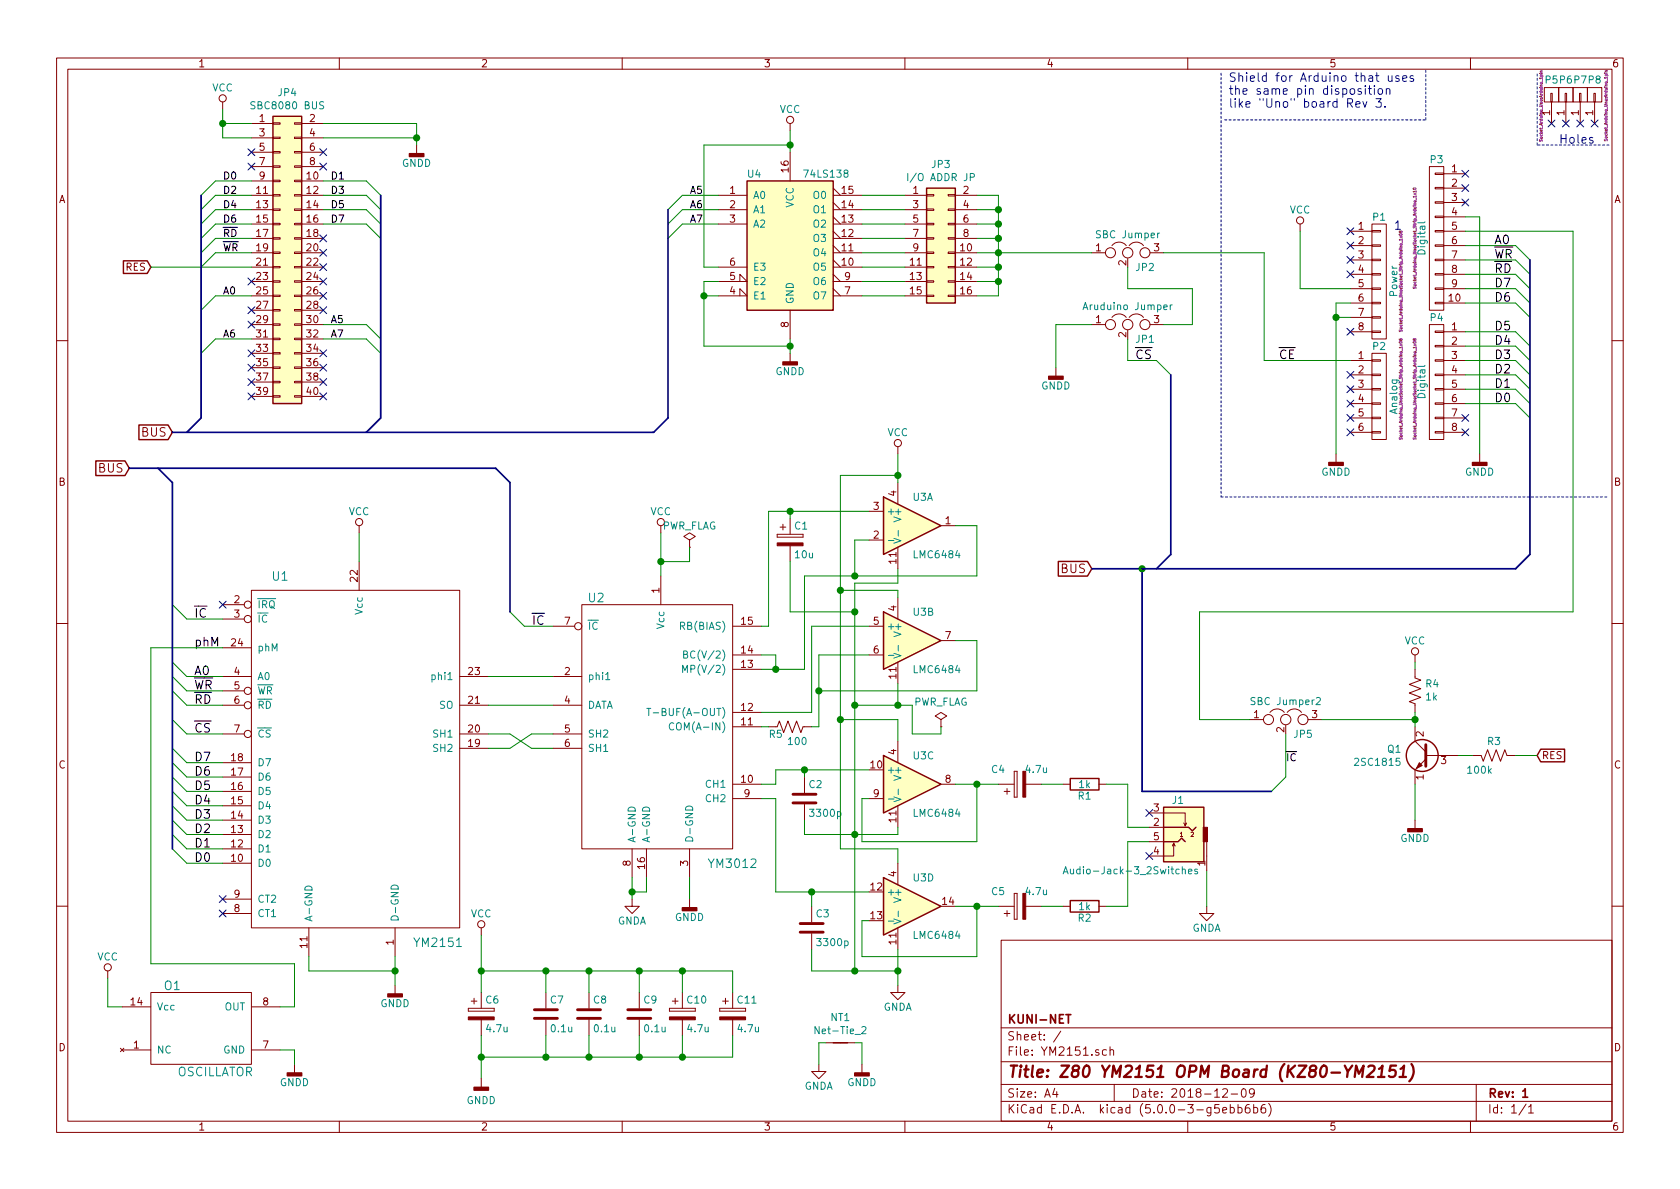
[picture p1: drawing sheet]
EESchema Schematic File Version 4
LIBS:YM2151-cache
EELAYER 26 0
EELAYER END
$Descr A4 11693 8268
encoding utf-8
Sheet 1 1
Title "Z80 YM2151 OPM Board (KZ80-YM2151)"
Date "2018-12-09"
Rev "1"
Comp "KUNI-NET"
Comment1 ""
Comment2 ""
Comment3 ""
Comment4 ""
$EndDescr
NoConn ~ 9400 1600
Text Notes 10850 1000 0    60   ~ 0
Holes
Text Notes 8550 750  0    60   ~ 0
Shield for Arduino that uses\nthe same pin disposition\nlike "Uno" board Rev 3.
$Comp
L YM2151-rescue:CONN_01X08 P1
U 1 1
P 9600 1950
F 0 "P1" H 9600 2400 50  0000 C CNN
F 1 "Power" V 9700 1950 50  0000 C CNN
F 2 "Socket_Arduino_Uno:Socket_Strip_Arduino_1x08" V 9750 1950 20  0000 C CNN
F 3 "" H 9600 1950 50  0000 C CNN
	1    9600 1950
	1    0    0    -1  
$EndComp
$Comp
L YM2151-rescue:CONN_01X06 P2
U 1 1
P 9600 2750
F 0 "P2" H 9600 3100 50  0000 C CNN
F 1 "Analog" V 9700 2750 50  0000 C CNN
F 2 "Socket_Arduino_Uno:Socket_Strip_Arduino_1x06" V 9750 2800 20  0000 C CNN
F 3 "" H 9600 2750 50  0000 C CNN
	1    9600 2750
	1    0    0    -1  
$EndComp
$Comp
L YM2151-rescue:CONN_01X01 P5
U 1 1
P 10800 650
F 0 "P5" V 10900 650 50  0000 C CNN
F 1 "CONN_01X01" V 10900 650 50  0001 C CNN
F 2 "Socket_Arduino_Uno:Arduino_1pin" H 10721 724 20  0000 C CNN
F 3 "" H 10800 650 50  0000 C CNN
	1    10800 650 
	0    -1   -1   0   
$EndComp
$Comp
L YM2151-rescue:CONN_01X01 P6
U 1 1
P 10900 650
F 0 "P6" V 11000 650 50  0000 C CNN
F 1 "CONN_01X01" V 11000 650 50  0001 C CNN
F 2 "Socket_Arduino_Uno:Arduino_1pin" H 10900 650 20  0001 C CNN
F 3 "" H 10900 650 50  0000 C CNN
	1    10900 650 
	0    -1   -1   0   
$EndComp
$Comp
L YM2151-rescue:CONN_01X01 P7
U 1 1
P 11000 650
F 0 "P7" V 11100 650 50  0000 C CNN
F 1 "CONN_01X01" V 11100 650 50  0001 C CNN
F 2 "Socket_Arduino_Uno:Arduino_1pin" V 11000 650 20  0001 C CNN
F 3 "" H 11000 650 50  0000 C CNN
	1    11000 650 
	0    -1   -1   0   
$EndComp
$Comp
L YM2151-rescue:CONN_01X01 P8
U 1 1
P 11100 650
F 0 "P8" V 11200 650 50  0000 C CNN
F 1 "CONN_01X01" V 11200 650 50  0001 C CNN
F 2 "Socket_Arduino_Uno:Arduino_1pin" H 11024 572 20  0000 C CNN
F 3 "" H 11100 650 50  0000 C CNN
	1    11100 650 
	0    -1   -1   0   
$EndComp
NoConn ~ 10800 850 
NoConn ~ 10900 850 
NoConn ~ 11000 850 
NoConn ~ 11100 850 
$Comp
L YM2151-rescue:CONN_01X08 P4
U 1 1
P 10000 2650
F 0 "P4" H 10000 3100 50  0000 C CNN
F 1 "Digital" V 10100 2650 50  0000 C CNN
F 2 "Socket_Arduino_Uno:Socket_Strip_Arduino_1x08" V 10150 2600 20  0000 C CNN
F 3 "" H 10000 2650 50  0000 C CNN
	1    10000 2650
	-1   0    0    -1  
$EndComp
$Comp
L YM2151-rescue:CONN_01X10 P3
U 1 1
P 10000 1650
F 0 "P3" H 10000 2200 50  0000 C CNN
F 1 "Digital" V 10100 1650 50  0000 C CNN
F 2 "Socket_Arduino_Uno:Socket_Strip_Arduino_1x10" V 10150 1650 20  0000 C CNN
F 3 "" H 10000 1650 50  0000 C CNN
	1    10000 1650
	-1   0    0    -1  
$EndComp
Text Notes 9700 1600 0    60   ~ 0
1
$Comp
L YAMAHA:YM2151 U1
U 1 1
P 2500 5300
F 0 "U1" H 1950 6600 60  0000 C CNN
F 1 "YM2151" H 3050 4050 60  0000 C CNN
F 2 "Housings_DIP:DIP-24_W15.24mm_Socket" H 2500 5300 60  0001 C CNN
F 3 "" H 2500 5300 60  0001 C CNN
	1    2500 5300
	1    0    0    -1  
$EndComp
NoConn ~ 1550 4200
$Comp
L YAMAHA:YM3012 U2
U 1 1
P 4600 5150
F 0 "U2" H 4150 6150 60  0000 C CNN
F 1 "YM3012" H 5100 4300 60  0000 C CNN
F 2 "Housings_DIP:DIP-16_W7.62mm_Socket" H 4600 5150 60  0001 C CNN
F 3 "" H 4600 5150 60  0001 C CNN
	1    4600 5150
	1    0    0    -1  
$EndComp
$Comp
L power:GNDD #PWR02
U 1 1
P 2750 6850
F 0 "#PWR02" H 2750 6600 50  0001 C CNN
F 1 "GNDD" H 2750 6725 50  0000 C CNN
F 2 "" H 2750 6850 50  0001 C CNN
F 3 "" H 2750 6850 50  0001 C CNN
	1    2750 6850
	-1   0    0    -1  
$EndComp
$Comp
L power:GNDA #PWR03
U 1 1
P 4400 6250
F 0 "#PWR03" H 4400 6000 50  0001 C CNN
F 1 "GNDA" H 4400 6100 50  0000 C CNN
F 2 "" H 4400 6250 50  0001 C CNN
F 3 "" H 4400 6250 50  0001 C CNN
	1    4400 6250
	1    0    0    -1  
$EndComp
$Comp
L power:GNDD #PWR04
U 1 1
P 4800 6250
F 0 "#PWR04" H 4800 6000 50  0001 C CNN
F 1 "GNDD" H 4800 6125 50  0000 C CNN
F 2 "" H 4800 6250 50  0001 C CNN
F 3 "" H 4800 6250 50  0001 C CNN
	1    4800 6250
	1    0    0    -1  
$EndComp
Text GLabel 900  3250 0    60   Input ~ 0
BUS
Entry Wire Line
	1200 4200 1300 4300
Entry Wire Line
	1200 4600 1300 4700
Entry Wire Line
	1200 4700 1300 4800
Entry Wire Line
	1200 4800 1300 4900
Entry Wire Line
	1200 5000 1300 5100
Entry Wire Line
	1200 5200 1300 5300
Entry Wire Line
	1200 5300 1300 5400
Entry Wire Line
	1200 5400 1300 5500
Entry Wire Line
	1200 5500 1300 5600
Entry Wire Line
	1200 5600 1300 5700
Entry Wire Line
	1200 5700 1300 5800
Entry Wire Line
	1200 5800 1300 5900
Entry Wire Line
	1200 5900 1300 6000
NoConn ~ 1550 6250
NoConn ~ 1550 6350
Text Label 1350 5100 0    60   ~ 0
~CS
Text Label 1350 5300 0    60   ~ 0
D7
Text Label 1350 5400 0    60   ~ 0
D6
Text Label 1350 5500 0    60   ~ 0
D5
Text Label 1350 5600 0    60   ~ 0
D4
Text Label 1350 5700 0    60   ~ 0
D3
Text Label 1350 5800 0    60   ~ 0
D2
Text Label 1350 5900 0    60   ~ 0
D1
Text Label 1350 6000 0    60   ~ 0
D0
Text Label 1350 4900 0    60   ~ 0
~RD
Text Label 1350 4800 0    60   ~ 0
~WR
Text Label 1350 4700 0    60   ~ 0
A0
Text Label 1350 4500 0    60   ~ 0
phM
Text Label 1350 4300 0    60   ~ 0
~IC
Entry Bus Bus
	1100 3250 1200 3350
$Comp
L power:VCC #PWR05
U 1 1
P 2500 3700
F 0 "#PWR05" H 2500 3550 50  0001 C CNN
F 1 "VCC" H 2500 3850 50  0000 C CNN
F 2 "" H 2500 3700 50  0001 C CNN
F 3 "" H 2500 3700 50  0001 C CNN
	1    2500 3700
	1    0    0    -1  
$EndComp
$Comp
L power:VCC #PWR06
U 1 1
P 4600 3700
F 0 "#PWR06" H 4600 3550 50  0001 C CNN
F 1 "VCC" H 4600 3850 50  0000 C CNN
F 2 "" H 4600 3700 50  0001 C CNN
F 3 "" H 4600 3700 50  0001 C CNN
	1    4600 3700
	1    0    0    -1  
$EndComp
Entry Wire Line
	3550 4250 3650 4350
Entry Bus Bus
	3450 3250 3550 3350
Text Label 3700 4350 0    60   ~ 0
~IC
$Comp
L YM2151-rescue:LMC6484 U3
U 2 1
P 6350 4450
F 0 "U3" H 6350 4650 50  0000 L CNN
F 1 "LMC6484" H 6350 4250 50  0000 L CNN
F 2 "Housings_DIP:DIP-14_W7.62mm_Socket" H 6300 4550 50  0001 C CNN
F 3 "" H 6400 4650 50  0001 C CNN
	2    6350 4450
	1    0    0    -1  
$EndComp
$Comp
L YM2151-rescue:LMC6484 U3
U 4 1
P 6350 6300
F 0 "U3" H 6350 6500 50  0000 L CNN
F 1 "LMC6484" H 6350 6100 50  0000 L CNN
F 2 "Housings_DIP:DIP-14_W7.62mm_Socket" H 6300 6400 50  0001 C CNN
F 3 "" H 6400 6500 50  0001 C CNN
	4    6350 6300
	1    0    0    -1  
$EndComp
$Comp
L YM2151-rescue:LMC6484 U3
U 3 1
P 6350 5450
F 0 "U3" H 6350 5650 50  0000 L CNN
F 1 "LMC6484" H 6350 5250 50  0000 L CNN
F 2 "Housings_DIP:DIP-14_W7.62mm_Socket" H 6300 5550 50  0001 C CNN
F 3 "" H 6400 5650 50  0001 C CNN
	3    6350 5450
	1    0    0    -1  
$EndComp
$Comp
L YM2151-rescue:LMC6484 U3
U 1 1
P 6350 3650
F 0 "U3" H 6350 3850 50  0000 L CNN
F 1 "LMC6484" H 6350 3450 50  0000 L CNN
F 2 "Housings_DIP:DIP-14_W7.62mm_Socket" H 6300 3750 50  0001 C CNN
F 3 "" H 6400 3850 50  0001 C CNN
	1    6350 3650
	1    0    0    -1  
$EndComp
$Comp
L power:GNDA #PWR07
U 1 1
P 6250 6850
F 0 "#PWR07" H 6250 6600 50  0001 C CNN
F 1 "GNDA" H 6250 6700 50  0000 C CNN
F 2 "" H 6250 6850 50  0001 C CNN
F 3 "" H 6250 6850 50  0001 C CNN
	1    6250 6850
	1    0    0    -1  
$EndComp
$Comp
L power:VCC #PWR08
U 1 1
P 6250 3150
F 0 "#PWR08" H 6250 3000 50  0001 C CNN
F 1 "VCC" H 6250 3300 50  0000 C CNN
F 2 "" H 6250 3150 50  0001 C CNN
F 3 "" H 6250 3150 50  0001 C CNN
	1    6250 3150
	1    0    0    -1  
$EndComp
$Comp
L Device:CP C1
U 1 1
P 5500 3750
F 0 "C1" H 5525 3850 50  0000 L CNN
F 1 "10u" H 5525 3650 50  0000 L CNN
F 2 "Capacitor_THT:CP_Radial_D5.0mm_P2.50mm" H 5538 3600 50  0001 C CNN
F 3 "" H 5500 3750 50  0001 C CNN
	1    5500 3750
	1    0    0    -1  
$EndComp
$Comp
L Device:C C2
U 1 1
P 5600 5550
F 0 "C2" H 5625 5650 50  0000 L CNN
F 1 "3300p" H 5625 5450 50  0000 L CNN
F 2 "Capacitor_THT:C_Disc_D4.3mm_W1.9mm_P5.00mm" H 5638 5400 50  0001 C CNN
F 3 "" H 5600 5550 50  0001 C CNN
	1    5600 5550
	1    0    0    -1  
$EndComp
$Comp
L Device:C C3
U 1 1
P 5650 6450
F 0 "C3" H 5675 6550 50  0000 L CNN
F 1 "3300p" H 5675 6350 50  0000 L CNN
F 2 "Capacitor_THT:C_Disc_D4.3mm_W1.9mm_P5.00mm" H 5688 6300 50  0001 C CNN
F 3 "" H 5650 6450 50  0001 C CNN
	1    5650 6450
	1    0    0    -1  
$EndComp
$Comp
L Device:CP C4
U 1 1
P 7100 5450
F 0 "C4" V 7200 5550 50  0000 L CNN
F 1 "4.7u" V 7200 5250 50  0000 L CNN
F 2 "Capacitor_THT:CP_Radial_D5.0mm_P2.50mm" H 7138 5300 50  0001 C CNN
F 3 "" H 7100 5450 50  0001 C CNN
	1    7100 5450
	0    -1   -1   0   
$EndComp
$Comp
L Device:CP C5
U 1 1
P 7100 6300
F 0 "C5" V 7200 6400 50  0000 L CNN
F 1 "4.7u" V 7200 6100 50  0000 L CNN
F 2 "Capacitor_THT:CP_Radial_D5.0mm_P2.50mm" H 7138 6150 50  0001 C CNN
F 3 "" H 7100 6300 50  0001 C CNN
	1    7100 6300
	0    -1   -1   0   
$EndComp
$Comp
L Device:R R1
U 1 1
P 7550 5450
F 0 "R1" V 7630 5450 50  0000 C CNN
F 1 "1k" V 7550 5450 50  0000 C CNN
F 2 "Resistors_THT:R_Axial_DIN0204_L3.6mm_D1.6mm_P7.62mm_Horizontal" V 7480 5450 50  0001 C CNN
F 3 "" H 7550 5450 50  0001 C CNN
	1    7550 5450
	0    1    1    0   
$EndComp
$Comp
L Device:R R2
U 1 1
P 7550 6300
F 0 "R2" V 7630 6300 50  0000 C CNN
F 1 "1k" V 7550 6300 50  0000 C CNN
F 2 "Resistors_THT:R_Axial_DIN0204_L3.6mm_D1.6mm_P7.62mm_Horizontal" V 7480 6300 50  0001 C CNN
F 3 "" H 7550 6300 50  0001 C CNN
	1    7550 6300
	0    1    1    0   
$EndComp
Text GLabel 7600 3950 0    60   Input ~ 0
BUS
$Comp
L power:GNDA #PWR09
U 1 1
P 8400 6300
F 0 "#PWR09" H 8400 6050 50  0001 C CNN
F 1 "GNDA" H 8400 6150 50  0000 C CNN
F 2 "" H 8400 6300 50  0001 C CNN
F 3 "" H 8400 6300 50  0001 C CNN
	1    8400 6300
	1    0    0    -1  
$EndComp
NoConn ~ 10200 2900
NoConn ~ 10200 3000
Entry Wire Line
	8050 2500 8150 2600
NoConn ~ 9400 2600
NoConn ~ 9400 2700
NoConn ~ 9400 2800
NoConn ~ 9400 2900
NoConn ~ 9400 3000
Entry Wire Line
	10550 2800 10650 2900
Entry Wire Line
	10550 2700 10650 2800
Entry Wire Line
	10550 2600 10650 2700
Entry Wire Line
	10550 2500 10650 2600
Entry Wire Line
	10550 2400 10650 2500
Entry Wire Line
	10550 2300 10650 2400
Entry Wire Line
	10550 2100 10650 2200
Entry Wire Line
	10550 2000 10650 2100
Entry Wire Line
	10550 1900 10650 2000
Entry Wire Line
	10550 1800 10650 1900
Entry Wire Line
	10550 1700 10650 1800
Entry Bus Bus
	8050 3950 8150 3850
Entry Bus Bus
	10550 3950 10650 3850
NoConn ~ 9400 1900
NoConn ~ 9400 1700
NoConn ~ 9400 1800
NoConn ~ 9400 2300
$Comp
L power:VCC #PWR010
U 1 1
P 9050 1600
F 0 "#PWR010" H 9050 1450 50  0001 C CNN
F 1 "VCC" H 9050 1750 50  0000 C CNN
F 2 "" H 9050 1600 50  0001 C CNN
F 3 "" H 9050 1600 50  0001 C CNN
	1    9050 1600
	1    0    0    -1  
$EndComp
Text Label 10400 2800 0    60   ~ 0
D0
Text Label 10400 2700 0    60   ~ 0
D1
Text Label 10400 2600 0    60   ~ 0
D2
Text Label 10400 2500 0    60   ~ 0
D3
Text Label 10400 2400 0    60   ~ 0
D4
Text Label 10400 2300 0    60   ~ 0
D5
Text Label 10400 2100 0    60   ~ 0
D6
Text Label 10400 2000 0    60   ~ 0
D7
Text Label 10400 1900 0    60   ~ 0
~RD
Text Label 10400 1800 0    60   ~ 0
~WR
Text Label 10400 1700 0    60   ~ 0
A0
NoConn ~ 10200 1200
NoConn ~ 10200 1300
NoConn ~ 10200 1400
$Comp
L power:VCC #PWR012
U 1 1
P 3350 6500
F 0 "#PWR012" H 3350 6350 50  0001 C CNN
F 1 "VCC" H 3350 6650 50  0000 C CNN
F 2 "" H 3350 6500 50  0001 C CNN
F 3 "" H 3350 6500 50  0001 C CNN
	1    3350 6500
	1    0    0    -1  
$EndComp
$Comp
L Device:CP C6
U 1 1
P 3350 7050
F 0 "C6" H 3375 7150 50  0000 L CNN
F 1 "4.7u" H 3375 6950 50  0000 L CNN
F 2 "Capacitor_THT:CP_Radial_D5.0mm_P2.50mm" H 3388 6900 50  0001 C CNN
F 3 "" H 3350 7050 50  0001 C CNN
	1    3350 7050
	1    0    0    -1  
$EndComp
$Comp
L Device:C C7
U 1 1
P 3800 7050
F 0 "C7" H 3825 7150 50  0000 L CNN
F 1 "0.1u" H 3825 6950 50  0000 L CNN
F 2 "Capacitor_THT:C_Disc_D3.0mm_W1.6mm_P2.50mm" H 3838 6900 50  0001 C CNN
F 3 "" H 3800 7050 50  0001 C CNN
	1    3800 7050
	1    0    0    -1  
$EndComp
$Comp
L Device:C C8
U 1 1
P 4100 7050
F 0 "C8" H 4125 7150 50  0000 L CNN
F 1 "0.1u" H 4125 6950 50  0000 L CNN
F 2 "Capacitor_THT:C_Disc_D3.0mm_W1.6mm_P2.50mm" H 4138 6900 50  0001 C CNN
F 3 "" H 4100 7050 50  0001 C CNN
	1    4100 7050
	1    0    0    -1  
$EndComp
$Comp
L Device:CP C10
U 1 1
P 4750 7050
F 0 "C10" H 4775 7150 50  0000 L CNN
F 1 "4.7u" H 4775 6950 50  0000 L CNN
F 2 "Capacitor_THT:CP_Radial_D5.0mm_P2.50mm" H 4788 6900 50  0001 C CNN
F 3 "" H 4750 7050 50  0001 C CNN
	1    4750 7050
	1    0    0    -1  
$EndComp
Wire Notes Line
	8525 825  9925 825 
Wire Notes Line
	9925 825  9925 475 
Wire Wire Line
	9400 2000 9050 2000
Wire Wire Line
	9400 2100 9300 2100
Wire Wire Line
	9400 2200 9300 2200
Wire Wire Line
	9050 2000 9050 1600
Wire Wire Line
	10200 2100 10550 2100
Wire Wire Line
	10200 2000 10550 2000
Wire Wire Line
	10200 1900 10550 1900
Wire Wire Line
	10200 1800 10550 1800
Wire Wire Line
	10200 1700 10550 1700
Wire Wire Line
	10200 2800 10550 2800
Wire Wire Line
	10200 2700 10550 2700
Wire Wire Line
	10200 2600 10550 2600
Wire Wire Line
	10200 2500 10550 2500
Wire Wire Line
	10200 2400 10550 2400
Wire Wire Line
	10200 2300 10550 2300
Wire Wire Line
	10200 1500 10300 1500
Wire Wire Line
	10300 1500 10300 3150
Wire Wire Line
	9300 2100 9300 2200
Wire Notes Line
	8500 500  8500 3450
Wire Notes Line
	8500 3450 11200 3450
Wire Notes Line
	11200 1000 10700 1000
Wire Notes Line
	10700 1000 10700 500 
Wire Wire Line
	3400 4700 3850 4700
Wire Wire Line
	3850 4900 3400 4900
Wire Wire Line
	3400 5200 3550 5200
Wire Wire Line
	3700 5200 3850 5200
Wire Wire Line
	3550 5100 3400 5100
Wire Wire Line
	3700 5100 3850 5100
Wire Wire Line
	3550 5100 3700 5200
Wire Wire Line
	3550 5200 3700 5100
Wire Wire Line
	2750 6650 2750 6750
Wire Wire Line
	4400 6100 4400 6200
Wire Wire Line
	4400 6200 4500 6200
Wire Wire Line
	4500 6200 4500 6100
Connection ~ 4400 6200
Wire Wire Line
	4800 6100 4800 6250
Wire Wire Line
	1300 4300 1550 4300
Wire Wire Line
	1050 4500 1550 4500
Wire Wire Line
	1300 4700 1550 4700
Wire Wire Line
	1300 4800 1550 4800
Wire Wire Line
	1300 4900 1550 4900
Wire Wire Line
	1300 5100 1550 5100
Wire Wire Line
	1300 5300 1550 5300
Wire Wire Line
	1300 5400 1550 5400
Wire Wire Line
	1300 5500 1550 5500
Wire Wire Line
	1300 5600 1550 5600
Wire Wire Line
	1300 5700 1550 5700
Wire Wire Line
	1300 5800 1550 5800
Wire Wire Line
	1300 5900 1550 5900
Wire Wire Line
	1300 6000 1550 6000
Wire Wire Line
	2500 3700 2500 3900
Wire Wire Line
	4600 3700 4600 3900
Wire Wire Line
	3650 4350 3850 4350
Wire Bus Line
	3550 3350 3550 4250
Wire Wire Line
	6250 6600 6250 6750
Wire Wire Line
	5650 6750 5950 6750
Wire Wire Line
	5950 4050 5950 4250
Wire Wire Line
	5950 4050 6250 4050
Wire Wire Line
	6250 4050 6250 3950
Connection ~ 6250 6750
Wire Wire Line
	6250 3150 6250 3300
Wire Wire Line
	6250 4150 6250 4100
Wire Wire Line
	6250 4100 5850 4100
Wire Wire Line
	5850 3300 5850 4100
Wire Wire Line
	5850 3300 6250 3300
Connection ~ 6250 3300
Wire Wire Line
	5850 5900 6250 5900
Wire Wire Line
	6250 5900 6250 6000
Connection ~ 5850 4100
Wire Wire Line
	6250 5000 6250 5150
Wire Wire Line
	6250 5000 5850 5000
Connection ~ 5850 5000
Wire Wire Line
	6650 3650 6800 3650
Wire Wire Line
	6800 3650 6800 4000
Wire Wire Line
	6800 4000 5950 4000
Wire Wire Line
	5600 4000 5600 4650
Wire Wire Line
	5600 4650 5400 4650
Wire Wire Line
	5300 4550 5400 4550
Wire Wire Line
	5400 4550 5400 4650
Connection ~ 5400 4650
Wire Wire Line
	5350 3550 5500 3550
Wire Wire Line
	5350 3550 5350 4350
Wire Wire Line
	5350 4350 5300 4350
Wire Wire Line
	5500 3550 5500 3600
Connection ~ 5500 3550
Wire Wire Line
	5500 3900 5500 4250
Wire Wire Line
	5500 4250 5950 4250
Connection ~ 5950 4250
Wire Wire Line
	5300 4950 5650 4950
Wire Wire Line
	5650 4950 5650 4350
Wire Wire Line
	5650 4350 6050 4350
Wire Wire Line
	5700 4550 5700 4800
Wire Wire Line
	5700 4550 6050 4550
Wire Wire Line
	6650 4450 6800 4450
Wire Wire Line
	6800 4450 6800 4800
Connection ~ 5700 4800
Wire Wire Line
	5300 5450 5400 5450
Wire Wire Line
	5400 5450 5400 5350
Wire Wire Line
	5400 5350 5600 5350
Wire Wire Line
	5600 5350 5600 5400
Connection ~ 5600 5350
Wire Wire Line
	5300 5550 5400 5550
Wire Wire Line
	5400 5550 5400 6200
Wire Wire Line
	5400 6200 5650 6200
Wire Wire Line
	5600 5700 5600 5800
Wire Wire Line
	5600 5800 5950 5800
Connection ~ 5950 5800
Wire Wire Line
	6250 5800 6250 5750
Wire Wire Line
	6650 5450 6800 5450
Wire Wire Line
	6800 5450 6800 5850
Wire Wire Line
	6800 5850 6000 5850
Wire Wire Line
	6000 5850 6000 5550
Wire Wire Line
	6000 5550 6050 5550
Wire Wire Line
	6650 6300 6800 6300
Wire Wire Line
	6800 6300 6800 6650
Wire Wire Line
	6800 6650 6000 6650
Wire Wire Line
	6000 6650 6000 6400
Wire Wire Line
	6000 6400 6050 6400
Wire Wire Line
	5650 6200 5650 6300
Connection ~ 5650 6200
Wire Wire Line
	5650 6600 5650 6750
Connection ~ 5950 6750
Connection ~ 6800 5450
Connection ~ 6800 6300
Wire Wire Line
	7250 5450 7400 5450
Wire Wire Line
	7250 6300 7400 6300
Wire Wire Line
	7700 5450 7850 5450
Wire Wire Line
	7850 5450 7850 5750
Wire Wire Line
	7850 5750 8000 5750
Wire Wire Line
	7700 6300 7850 6300
Wire Wire Line
	7850 6300 7850 5850
Wire Wire Line
	7850 5850 8000 5850
Wire Wire Line
	8400 6050 8400 6300
Wire Bus Line
	8150 2600 8150 3850
Wire Wire Line
	3350 6500 3350 6750
Wire Wire Line
	3350 7200 3350 7350
Wire Wire Line
	4750 6750 4750 6900
Wire Wire Line
	4100 6900 4100 6750
Connection ~ 4100 6750
Wire Wire Line
	3800 6900 3800 6750
Connection ~ 3800 6750
Wire Wire Line
	3800 7200 3800 7350
Connection ~ 3800 7350
Wire Wire Line
	4750 7350 4750 7200
Wire Wire Line
	4100 7200 4100 7350
Connection ~ 4100 7350
Wire Wire Line
	5950 4000 5950 3750
Wire Wire Line
	5950 3750 6050 3750
Connection ~ 5950 4000
$Comp
L power:GNDD #PWR013
U 1 1
P 9300 3150
F 0 "#PWR013" H 9300 2900 50  0001 C CNN
F 1 "GNDD" H 9300 3025 50  0000 C CNN
F 2 "" H 9300 3150 50  0001 C CNN
F 3 "" H 9300 3150 50  0001 C CNN
	1    9300 3150
	1    0    0    -1  
$EndComp
$Comp
L power:GNDD #PWR014
U 1 1
P 10300 3150
F 0 "#PWR014" H 10300 2900 50  0001 C CNN
F 1 "GNDD" H 10300 3025 50  0000 C CNN
F 2 "" H 10300 3150 50  0001 C CNN
F 3 "" H 10300 3150 50  0001 C CNN
	1    10300 3150
	1    0    0    -1  
$EndComp
NoConn ~ 8000 5650
NoConn ~ 8000 5950
$Comp
L Device:Jumper_NC_Dual JP1
U 1 1
P 7850 2250
F 0 "JP1" H 7900 2150 50  0000 L CNN
F 1 "Aruduino Jumper" H 7850 2350 50  0000 C BNN
F 2 "Connector_PinHeader_2.54mm:PinHeader_1x03_P2.54mm_Vertical" H 7850 2250 50  0001 C CNN
F 3 "" H 7850 2250 50  0001 C CNN
	1    7850 2250
	1    0    0    -1  
$EndComp
Wire Wire Line
	7850 2350 7850 2500
Wire Wire Line
	7850 2500 8050 2500
Wire Wire Line
	8800 2500 9400 2500
Text Label 8900 2500 0    60   ~ 0
~CE
Text Label 7900 2500 0    60   ~ 0
~CS
$Comp
L power:GNDD #PWR015
U 1 1
P 7350 2550
F 0 "#PWR015" H 7350 2300 50  0001 C CNN
F 1 "GNDD" H 7350 2425 50  0000 C CNN
F 2 "" H 7350 2550 50  0001 C CNN
F 3 "" H 7350 2550 50  0001 C CNN
	1    7350 2550
	1    0    0    -1  
$EndComp
Wire Wire Line
	7350 2550 7350 2250
Wire Wire Line
	7350 2250 7600 2250
Wire Wire Line
	1050 4500 1050 6700
Wire Wire Line
	1050 6700 2050 6700
Wire Wire Line
	2050 6700 2050 7000
Wire Wire Line
	2050 7000 1950 7000
$Comp
L power:GNDD #PWR016
U 1 1
P 2050 7400
F 0 "#PWR016" H 2050 7150 50  0001 C CNN
F 1 "GNDD" H 2050 7275 50  0000 C CNN
F 2 "" H 2050 7400 50  0001 C CNN
F 3 "" H 2050 7400 50  0001 C CNN
	1    2050 7400
	1    0    0    -1  
$EndComp
Wire Wire Line
	1950 7300 2050 7300
Wire Wire Line
	2050 7300 2050 7400
$Comp
L power:VCC #PWR017
U 1 1
P 750 6800
F 0 "#PWR017" H 750 6650 50  0001 C CNN
F 1 "VCC" H 750 6950 50  0000 C CNN
F 2 "" H 750 6800 50  0001 C CNN
F 3 "" H 750 6800 50  0001 C CNN
	1    750  6800
	1    0    0    -1  
$EndComp
Wire Wire Line
	750  6800 750  7000
Wire Wire Line
	750  7000 850  7000
Wire Wire Line
	3350 6750 3800 6750
Connection ~ 3350 6750
Wire Wire Line
	3350 7350 3800 7350
Connection ~ 3350 7350
$Comp
L power:PWR_FLAG #FLG018
U 1 1
P 4800 3800
F 0 "#FLG018" H 4800 3875 50  0001 C CNN
F 1 "PWR_FLAG" H 4800 3950 50  0000 C CNN
F 2 "" H 4800 3800 50  0001 C CNN
F 3 "" H 4800 3800 50  0001 C CNN
	1    4800 3800
	1    0    0    -1  
$EndComp
Wire Wire Line
	4800 3800 4800 3900
Wire Wire Line
	4800 3900 4600 3900
Connection ~ 4600 3900
$Comp
L YM2151-rescue:Audio-Jack-3_2Switches J1
U 1 1
P 8200 5850
F 0 "J1" H 8200 6140 50  0000 C CNN
F 1 "Audio-Jack-3_2Switches" H 8050 5650 50  0000 L CNN
F 2 "AJ-1780:AJ-1780" H 8450 5950 50  0001 C CNN
F 3 "" H 8450 5950 50  0001 C CNN
	1    8200 5850
	-1   0    0    -1  
$EndComp
$Comp
L oscillator:OSCILLATOR O1
U 1 1
P 1400 7150
F 0 "O1" H 1200 7450 60  0000 C CNN
F 1 "OSCILLATOR" H 1500 6850 60  0000 C CNN
F 2 "Oscillator:Oscillator_DIP-14" H 1400 7150 60  0001 C CNN
F 3 "" H 1400 7150 60  0001 C CNN
	1    1400 7150
	1    0    0    -1  
$EndComp
$Comp
L power:GNDA #PWR018
U 1 1
P 5700 7400
F 0 "#PWR018" H 5700 7150 50  0001 C CNN
F 1 "GNDA" H 5700 7250 50  0000 C CNN
F 2 "" H 5700 7400 50  0001 C CNN
F 3 "" H 5700 7400 50  0001 C CNN
	1    5700 7400
	1    0    0    -1  
$EndComp
$Comp
L power:GNDD #PWR019
U 1 1
P 6000 7400
F 0 "#PWR019" H 6000 7150 50  0001 C CNN
F 1 "GNDD" H 6000 7275 50  0000 C CNN
F 2 "" H 6000 7400 50  0001 C CNN
F 3 "" H 6000 7400 50  0001 C CNN
	1    6000 7400
	-1   0    0    -1  
$EndComp
Wire Wire Line
	9300 2200 9300 3150
Wire Wire Line
	4400 6200 4400 6250
Wire Wire Line
	6250 6750 6250 6850
Wire Wire Line
	6250 3300 6250 3350
Wire Wire Line
	5850 4100 5850 5000
Wire Wire Line
	5850 5000 5850 5900
Wire Wire Line
	5400 4650 5300 4650
Wire Wire Line
	5500 3550 6050 3550
Wire Wire Line
	5700 4800 5700 5050
Wire Wire Line
	5600 5350 6050 5350
Wire Wire Line
	5950 5800 6250 5800
Wire Wire Line
	5950 5800 5950 6750
Wire Wire Line
	5650 6200 6050 6200
Wire Wire Line
	5950 6750 6250 6750
Wire Wire Line
	6800 5450 6950 5450
Wire Wire Line
	6800 6300 6950 6300
Wire Wire Line
	3800 6750 4100 6750
Wire Wire Line
	3800 7350 4100 7350
Wire Wire Line
	5950 4000 5600 4000
Wire Wire Line
	3350 6750 3350 6900
Wire Wire Line
	3350 7350 3350 7500
Wire Wire Line
	4600 3900 4600 4000
$Comp
L Device:Net-Tie_2 NT1
U 1 1
P 5850 7250
F 0 "NT1" H 5850 7428 50  0000 C CNN
F 1 "Net-Tie_2" H 5850 7337 50  0000 C CNN
F 2 "NetTie:NetTie-2_SMD_Pad2.0mm" H 5850 7250 50  0001 C CNN
F 3 "~" H 5850 7250 50  0001 C CNN
	1    5850 7250
	1    0    0    -1  
$EndComp
Wire Wire Line
	5700 7400 5700 7250
Wire Wire Line
	5700 7250 5750 7250
Wire Wire Line
	5950 7250 6000 7250
Wire Wire Line
	6000 7250 6000 7400
Wire Wire Line
	5700 4800 6800 4800
Wire Wire Line
	5950 4250 5950 4900
Wire Wire Line
	6250 4750 6250 4900
Wire Wire Line
	6250 4900 5950 4900
Connection ~ 5950 4900
Wire Wire Line
	5950 4900 5950 5800
$Comp
L power:PWR_FLAG #FLG0101
U 1 1
P 6550 5050
F 0 "#FLG0101" H 6550 5125 50  0001 C CNN
F 1 "PWR_FLAG" H 6550 5224 50  0000 C CNN
F 2 "" H 6550 5050 50  0001 C CNN
F 3 "~" H 6550 5050 50  0001 C CNN
	1    6550 5050
	1    0    0    -1  
$EndComp
Wire Wire Line
	6250 4900 6350 4900
Wire Wire Line
	6350 4900 6350 5100
Wire Wire Line
	6350 5100 6550 5100
Wire Wire Line
	6550 5100 6550 5050
Connection ~ 6250 4900
Wire Wire Line
	4100 6750 4450 6750
Wire Wire Line
	4100 7350 4450 7350
$Comp
L power:GNDD #PWR0101
U 1 1
P 3350 7500
F 0 "#PWR0101" H 3350 7250 50  0001 C CNN
F 1 "GNDD" H 3350 7350 50  0000 C CNN
F 2 "" H 3350 7500 50  0001 C CNN
F 3 "" H 3350 7500 50  0001 C CNN
	1    3350 7500
	-1   0    0    -1  
$EndComp
Wire Wire Line
	2150 6650 2150 6750
Wire Wire Line
	2150 6750 2750 6750
Connection ~ 2750 6750
Wire Wire Line
	2750 6750 2750 6850
Connection ~ 9300 2200
$Comp
L Connector_Generic:Conn_02x20_Odd_Even JP4
U 1 1
P 1950 1750
F 0 "JP4" H 2000 2867 50  0000 C CNN
F 1 "SBC8080 BUS" H 2000 2776 50  0000 C CNN
F 2 "Connector_PinHeader_2.54mm:PinHeader_2x20_P2.54mm_Horizontal" H 1950 1750 50  0001 C CNN
F 3 "~" H 1950 1750 50  0001 C CNN
	1    1950 1750
	1    0    0    -1  
$EndComp
$Comp
L power:VCC #PWR0102
U 1 1
P 1550 750
F 0 "#PWR0102" H 1550 600 50  0001 C CNN
F 1 "VCC" H 1550 900 50  0000 C CNN
F 2 "" H 1550 750 50  0001 C CNN
F 3 "" H 1550 750 50  0001 C CNN
	1    1550 750 
	1    0    0    -1  
$EndComp
$Comp
L power:GNDD #PWR0103
U 1 1
P 2900 1000
F 0 "#PWR0103" H 2900 750 50  0001 C CNN
F 1 "GNDD" H 2900 875 50  0000 C CNN
F 2 "" H 2900 1000 50  0001 C CNN
F 3 "" H 2900 1000 50  0001 C CNN
	1    2900 1000
	1    0    0    -1  
$EndComp
Wire Wire Line
	1750 950  1550 950 
Wire Wire Line
	1550 950  1550 850 
Wire Wire Line
	1750 850  1550 850 
Connection ~ 1550 850 
Wire Wire Line
	1550 850  1550 750 
Wire Wire Line
	2250 850  2900 850 
Wire Wire Line
	2900 850  2900 950 
Wire Wire Line
	2250 950  2900 950 
Connection ~ 2900 950 
Wire Wire Line
	2900 950  2900 1000
$Comp
L Device:Jumper_NC_Dual JP2
U 1 1
P 7850 1750
F 0 "JP2" H 7900 1650 50  0000 L CNN
F 1 "SBC Jumper" H 7850 1850 50  0000 C BNN
F 2 "Connector_PinHeader_2.54mm:PinHeader_1x03_P2.54mm_Vertical" H 7850 1750 50  0001 C CNN
F 3 "" H 7850 1750 50  0001 C CNN
	1    7850 1750
	1    0    0    -1  
$EndComp
Wire Wire Line
	7850 1850 7850 2000
Wire Wire Line
	7850 2000 8300 2000
Wire Wire Line
	8300 2000 8300 2250
Wire Wire Line
	8300 2250 8100 2250
Wire Wire Line
	8800 1750 8100 1750
Wire Wire Line
	8800 1750 8800 2500
$Comp
L Connector_Generic:Conn_02x08_Odd_Even JP3
U 1 1
P 6500 1650
F 0 "JP3" H 6550 2167 50  0000 C CNN
F 1 "I/O ADDR JP" H 6550 2076 50  0000 C CNN
F 2 "Connector_PinHeader_2.54mm:PinHeader_2x08_P2.54mm_Vertical" H 6500 1650 50  0001 C CNN
F 3 "~" H 6500 1650 50  0001 C CNN
	1    6500 1650
	1    0    0    -1  
$EndComp
Wire Wire Line
	6800 1350 6950 1350
Wire Wire Line
	6800 1450 6950 1450
Wire Wire Line
	6800 1550 6950 1550
Wire Wire Line
	6800 1650 6950 1650
Wire Wire Line
	6800 1750 6950 1750
Wire Wire Line
	6800 1850 6950 1850
Wire Wire Line
	6800 1950 6950 1950
Wire Wire Line
	6800 2050 6950 2050
Wire Wire Line
	6950 1950 6950 2050
Connection ~ 6950 1950
Connection ~ 6950 1850
Wire Wire Line
	6950 1850 6950 1950
Wire Wire Line
	6950 1750 6950 1850
Connection ~ 6950 1750
Connection ~ 6950 1650
Wire Wire Line
	6950 1650 6950 1750
Wire Wire Line
	6950 1550 6950 1650
Connection ~ 6950 1550
Connection ~ 6950 1450
Wire Wire Line
	6950 1450 6950 1550
Wire Wire Line
	6950 1350 6950 1450
Wire Wire Line
	7600 1750 6950 1750
$Comp
L 74xx:74LS138 U4
U 1 1
P 5500 1650
F 0 "U4" H 5250 2100 50  0000 C CNN
F 1 "74LS138" H 5750 2100 50  0000 C CNN
F 2 "Package_DIP:DIP-16_W7.62mm_Socket" H 5500 1650 50  0001 C CNN
F 3 "http://www.ti.com/lit/gpn/sn74LS138" H 5500 1650 50  0001 C CNN
	1    5500 1650
	1    0    0    -1  
$EndComp
Wire Wire Line
	6000 1350 6300 1350
Wire Wire Line
	6000 1450 6300 1450
Wire Wire Line
	6000 1550 6300 1550
Wire Wire Line
	6000 1650 6300 1650
Wire Wire Line
	6000 1750 6300 1750
Wire Wire Line
	6000 1850 6300 1850
Wire Wire Line
	6000 1950 6300 1950
Wire Wire Line
	6000 2050 6300 2050
$Comp
L power:VCC #PWR020
U 1 1
P 5500 900
F 0 "#PWR020" H 5500 750 50  0001 C CNN
F 1 "VCC" H 5500 1050 50  0000 C CNN
F 2 "" H 5500 900 50  0001 C CNN
F 3 "" H 5500 900 50  0001 C CNN
	1    5500 900 
	1    0    0    -1  
$EndComp
$Comp
L power:GNDD #PWR021
U 1 1
P 5500 2450
F 0 "#PWR021" H 5500 2200 50  0001 C CNN
F 1 "GNDD" H 5500 2325 50  0000 C CNN
F 2 "" H 5500 2450 50  0001 C CNN
F 3 "" H 5500 2450 50  0001 C CNN
	1    5500 2450
	1    0    0    -1  
$EndComp
Wire Wire Line
	5500 2350 5500 2400
Wire Wire Line
	5000 1950 4900 1950
Wire Wire Line
	4900 1950 4900 2050
Wire Wire Line
	4900 2400 5500 2400
Connection ~ 5500 2400
Wire Wire Line
	5500 2400 5500 2450
Wire Wire Line
	5000 2050 4900 2050
Connection ~ 4900 2050
Wire Wire Line
	4900 2050 4900 2400
Wire Wire Line
	5500 900  5500 1000
Wire Wire Line
	5500 1000 4900 1000
Wire Wire Line
	4900 1000 4900 1850
Wire Wire Line
	4900 1850 5000 1850
Connection ~ 5500 1000
Wire Wire Line
	5500 1000 5500 1050
Text GLabel 1200 3000 0    60   Input ~ 0
BUS
Entry Wire Line
	4650 1450 4750 1350
Wire Wire Line
	4750 1350 5000 1350
Entry Wire Line
	4650 1550 4750 1450
Entry Wire Line
	4650 1650 4750 1550
Wire Wire Line
	4750 1450 5000 1450
Wire Wire Line
	4750 1550 5000 1550
Text Label 4800 1350 0    50   ~ 0
A5
Text Label 4800 1450 0    50   ~ 0
A6
Text Label 4800 1550 0    50   ~ 0
A7
NoConn ~ 1750 1050
NoConn ~ 1750 1150
NoConn ~ 2250 1050
NoConn ~ 2250 1150
Entry Wire Line
	1400 1350 1500 1250
Entry Wire Line
	1400 1450 1500 1350
Entry Wire Line
	1400 1550 1500 1450
Entry Wire Line
	1400 1650 1500 1550
Wire Wire Line
	1500 1250 1750 1250
Wire Wire Line
	1500 1350 1750 1350
Wire Wire Line
	1500 1450 1750 1450
Wire Wire Line
	1500 1550 1750 1550
Entry Wire Line
	1400 1750 1500 1650
Entry Wire Line
	1400 1850 1500 1750
Wire Wire Line
	1500 1650 1750 1650
Wire Wire Line
	1500 1750 1750 1750
NoConn ~ 2250 1650
NoConn ~ 2250 1750
NoConn ~ 1750 1950
NoConn ~ 2250 1850
NoConn ~ 2250 1950
Entry Wire Line
	1400 2150 1500 2050
Wire Wire Line
	1500 2050 1750 2050
Entry Wire Line
	1400 2450 1500 2350
Entry Wire Line
	2550 2350 2650 2450
Entry Wire Line
	2550 2250 2650 2350
Text Label 1550 2050 0    50   ~ 0
A0
Entry Wire Line
	2550 1250 2650 1350
Entry Wire Line
	2550 1350 2650 1450
Entry Wire Line
	2550 1450 2650 1550
Entry Wire Line
	2550 1550 2650 1650
Wire Wire Line
	2550 1250 2250 1250
Wire Wire Line
	2250 1350 2550 1350
Wire Wire Line
	2550 1450 2250 1450
Wire Wire Line
	2250 1550 2550 1550
Text Label 1550 1250 0    50   ~ 0
D0
Text Label 1550 1350 0    50   ~ 0
D2
Text Label 1550 1450 0    50   ~ 0
D4
Text Label 1550 1550 0    50   ~ 0
D6
Text Label 2300 1250 0    50   ~ 0
D1
Text Label 2300 1350 0    50   ~ 0
D3
Text Label 2300 1450 0    50   ~ 0
D5
Text Label 2300 1550 0    50   ~ 0
D7
Text Label 1550 1650 0    50   ~ 0
~RD
Text Label 1550 1750 0    50   ~ 0
~WR
Entry Bus Bus
	2550 3000 2650 2900
Entry Bus Bus
	1300 3000 1400 2900
Entry Bus Bus
	4550 3000 4650 2900
Text GLabel 1050 1850 0    50   Input ~ 0
RES
Text GLabel 10700 5250 2    50   Input ~ 0
RES
$Comp
L Device:R_US R3
U 1 1
P 10400 5250
F 0 "R3" V 10300 5250 50  0000 C CNN
F 1 "100k" V 10500 5350 50  0000 C CNN
F 2 "Resistor_THT:R_Axial_DIN0204_L3.6mm_D1.6mm_P7.62mm_Horizontal" V 10440 5240 50  0001 C CNN
F 3 "~" H 10400 5250 50  0001 C CNN
	1    10400 5250
	0    -1   1    0   
$EndComp
$Comp
L Device:R_US R4
U 1 1
P 9850 4800
F 0 "R4" H 9782 4754 50  0000 R CNN
F 1 "1k" H 9782 4845 50  0000 R CNN
F 2 "Resistor_THT:R_Axial_DIN0204_L3.6mm_D1.6mm_P7.62mm_Horizontal" V 9890 4790 50  0001 C CNN
F 3 "~" H 9850 4800 50  0001 C CNN
	1    9850 4800
	-1   0    0    1   
$EndComp
$Comp
L Transistor_BJT:2SC1815 Q1
U 1 1
P 9950 5250
F 0 "Q1" H 10141 5296 50  0000 L CNN
F 1 "2SC1815" H 10141 5205 50  0000 L CNN
F 2 "Package_TO_SOT_THT:TO-92_Inline_Wide" H 10150 5175 50  0001 L CIN
F 3 "https://media.digikey.com/pdf/Data%20Sheets/Toshiba%20PDFs/2SC1815.pdf" H 9950 5250 50  0001 L CNN
	1    9950 5250
	-1   0    0    -1  
$EndComp
$Comp
L power:VCC #PWR01
U 1 1
P 9850 4600
F 0 "#PWR01" H 9850 4450 50  0001 C CNN
F 1 "VCC" H 9850 4750 50  0000 C CNN
F 2 "" H 9850 4600 50  0001 C CNN
F 3 "" H 9850 4600 50  0001 C CNN
	1    9850 4600
	1    0    0    -1  
$EndComp
$Comp
L power:GNDD #PWR011
U 1 1
P 9850 5700
F 0 "#PWR011" H 9850 5450 50  0001 C CNN
F 1 "GNDD" H 9850 5575 50  0000 C CNN
F 2 "" H 9850 5700 50  0001 C CNN
F 3 "" H 9850 5700 50  0001 C CNN
	1    9850 5700
	-1   0    0    -1  
$EndComp
Wire Wire Line
	9850 4600 9850 4650
Wire Wire Line
	10250 5250 10150 5250
Wire Wire Line
	9850 5450 9850 5700
NoConn ~ 2250 2050
NoConn ~ 2250 2750
NoConn ~ 2250 2650
NoConn ~ 2250 2150
NoConn ~ 1750 2650
NoConn ~ 2250 2550
NoConn ~ 2250 2450
NoConn ~ 1750 2550
NoConn ~ 1750 2450
NoConn ~ 1750 2250
NoConn ~ 1750 2750
NoConn ~ 1750 2150
$Comp
L Device:C C9
U 1 1
P 4450 7050
F 0 "C9" H 4475 7150 50  0000 L CNN
F 1 "0.1u" H 4475 6950 50  0000 L CNN
F 2 "Capacitor_THT:C_Disc_D3.0mm_W1.6mm_P2.50mm" H 4488 6900 50  0001 C CNN
F 3 "" H 4450 7050 50  0001 C CNN
	1    4450 7050
	1    0    0    -1  
$EndComp
Wire Wire Line
	4450 6900 4450 6750
Connection ~ 4450 6750
Wire Wire Line
	4450 6750 4750 6750
Wire Wire Line
	4450 7200 4450 7350
Connection ~ 4450 7350
Wire Wire Line
	4450 7350 4750 7350
$Comp
L Device:CP C11
U 1 1
P 5100 7050
F 0 "C11" H 5125 7150 50  0000 L CNN
F 1 "4.7u" H 5125 6950 50  0000 L CNN
F 2 "Capacitor_THT:CP_Radial_D5.0mm_P2.50mm" H 5138 6900 50  0001 C CNN
F 3 "" H 5100 7050 50  0001 C CNN
	1    5100 7050
	1    0    0    -1  
$EndComp
Wire Wire Line
	4750 6750 5100 6750
Wire Wire Line
	5100 6750 5100 6900
Connection ~ 4750 6750
Wire Wire Line
	4750 7350 5100 7350
Wire Wire Line
	5100 7350 5100 7200
Connection ~ 4750 7350
$Comp
L Device:R_US R5
U 1 1
P 5500 5050
F 0 "R5" V 5550 4950 50  0000 C CNN
F 1 "100" V 5600 5100 50  0000 C CNN
F 2 "Resistor_THT:R_Axial_DIN0204_L3.6mm_D1.6mm_P7.62mm_Horizontal" V 5540 5040 50  0001 C CNN
F 3 "~" H 5500 5050 50  0001 C CNN
	1    5500 5050
	0    1    1    0   
$EndComp
Wire Wire Line
	5300 5050 5350 5050
Wire Wire Line
	5650 5050 5700 5050
Wire Wire Line
	2250 2250 2550 2250
Wire Wire Line
	2250 2350 2550 2350
Wire Wire Line
	1500 2350 1750 2350
Text Label 2300 2250 0    50   ~ 0
A5
Text Label 2300 2350 0    50   ~ 0
A7
Text Label 1550 2350 0    50   ~ 0
A6
$Comp
L Device:Jumper_NC_Dual JP5
U 1 1
P 8950 5000
F 0 "JP5" H 9000 4900 50  0000 L CNN
F 1 "SBC Jumper2" H 8950 5100 50  0000 C BNN
F 2 "Connector_PinHeader_2.54mm:PinHeader_1x03_P2.54mm_Vertical" H 8950 5000 50  0001 C CNN
F 3 "" H 8950 5000 50  0001 C CNN
	1    8950 5000
	1    0    0    -1  
$EndComp
Wire Wire Line
	8950 5100 8950 5400
Entry Wire Line
	8850 5500 8950 5400
Wire Bus Line
	8850 5500 7950 5500
Wire Bus Line
	7950 5500 7950 3950
Wire Bus Line
	7600 3950 7950 3950
Connection ~ 7950 3950
Text Label 8950 5300 0    50   ~ 0
~IC
Wire Wire Line
	10550 5250 10700 5250
Wire Wire Line
	9850 4950 9850 5000
Wire Wire Line
	9200 5000 9850 5000
Connection ~ 9850 5000
Wire Wire Line
	9850 5000 9850 5050
Wire Wire Line
	10200 1600 10950 1600
Wire Wire Line
	10950 1600 10950 4250
Wire Wire Line
	10950 4250 8350 4250
Wire Wire Line
	8350 4250 8350 5000
Wire Wire Line
	8350 5000 8700 5000
Wire Bus Line
	900  3250 3450 3250
Wire Wire Line
	1050 1850 1750 1850
Wire Bus Line
	7950 3950 10550 3950
Wire Bus Line
	4650 1450 4650 2900
Wire Bus Line
	1200 3000 4550 3000
Wire Bus Line
	2650 1350 2650 2900
Wire Bus Line
	1400 1350 1400 2900
Wire Bus Line
	1200 3350 1200 5900
Wire Bus Line
	10650 1800 10650 3850
$EndSCHEMATC
